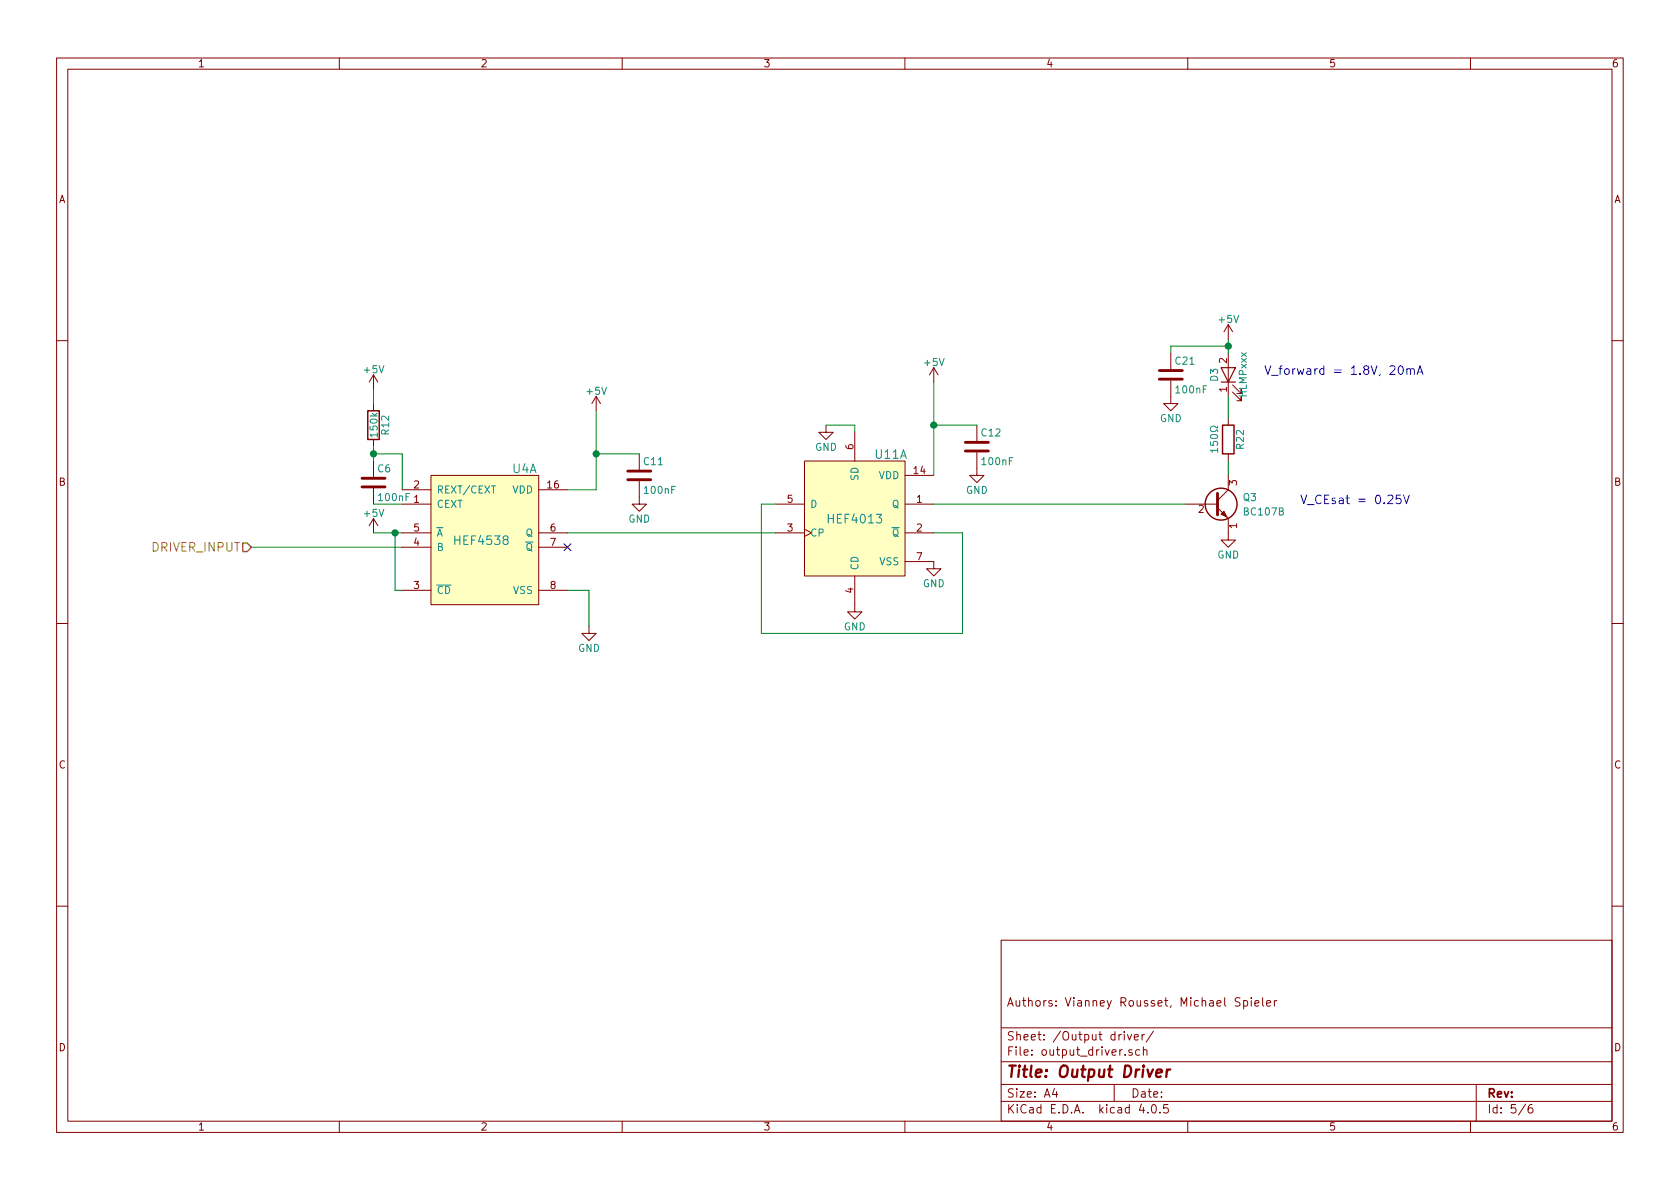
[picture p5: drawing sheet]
EESchema Schematic File Version 2
LIBS:IRemote-rescue
LIBS:hef4526b
LIBS:switches
LIBS:power
LIBS:device
LIBS:transistors
LIBS:conn
LIBS:linear
LIBS:regul
LIBS:74xx
LIBS:cmos4000
LIBS:adc-dac
LIBS:memory
LIBS:xilinx
LIBS:microcontrollers
LIBS:dsp
LIBS:microchip
LIBS:analog_switches
LIBS:motorola
LIBS:texas
LIBS:intel
LIBS:audio
LIBS:interface
LIBS:digital-audio
LIBS:philips
LIBS:display
LIBS:cypress
LIBS:siliconi
LIBS:opto
LIBS:atmel
LIBS:contrib
LIBS:valves
LIBS:custom
LIBS:IRemote-cache
EELAYER 25 0
EELAYER END
$Descr A4 11693 8268
encoding utf-8
Sheet 4 6
Title "Output Driver"
Date ""
Rev ""
Comp ""
Comment1 "Authors: Vianney Rousset, Michael Spieler"
Comment2 ""
Comment3 ""
Comment4 ""
$EndDescr
Text HLabel 1750 3800 0    60   Input ~ 0
DRIVER_INPUT
$Comp
L LED-RESCUE-IRemote D3
U 1 1
P 8550 2600
F 0 "D3" H 8550 2700 50  0000 C CNN
F 1 "HLMPxxx" H 8550 2500 50  0000 C CNN
F 2 "" H 8550 2600 50  0000 C CNN
F 3 "" H 8550 2600 50  0000 C CNN
	1    8550 2600
	0    -1   -1   0   
$EndComp
$Comp
L +5V #PWR35
U 1 1
P 8550 2350
F 0 "#PWR35" H 8550 2200 50  0001 C CNN
F 1 "+5V" H 8550 2490 50  0000 C CNN
F 2 "" H 8550 2350 50  0000 C CNN
F 3 "" H 8550 2350 50  0000 C CNN
	1    8550 2350
	1    0    0    -1  
$EndComp
$Comp
L GND #PWR36
U 1 1
P 8550 3700
F 0 "#PWR36" H 8550 3450 50  0001 C CNN
F 1 "GND" H 8550 3550 50  0000 C CNN
F 2 "" H 8550 3700 50  0000 C CNN
F 3 "" H 8550 3700 50  0000 C CNN
	1    8550 3700
	1    0    0    -1  
$EndComp
$Comp
L R R22
U 1 1
P 8550 3050
F 0 "R22" V 8630 3050 50  0000 C CNN
F 1 "150Ω" V 8450 3050 50  0000 C CNN
F 2 "" V 8480 3050 50  0000 C CNN
F 3 "" H 8550 3050 50  0000 C CNN
	1    8550 3050
	1    0    0    -1  
$EndComp
Wire Wire Line
	8550 3200 8550 3300
Wire Wire Line
	8550 2350 8550 2450
Wire Wire Line
	8550 2750 8550 2900
Text Notes 8800 2600 0    60   ~ 0
V_forward = 1.8V, 20mA
$Comp
L Q_NPN_EBC Q3
U 1 1
P 8450 3500
F 0 "Q3" H 8650 3550 50  0000 L CNN
F 1 "BC107B" H 8650 3450 50  0000 L CNN
F 2 "" H 8650 3600 50  0000 C CNN
F 3 "" H 8450 3500 50  0000 C CNN
	1    8450 3500
	1    0    0    -1  
$EndComp
Text Notes 9050 3500 0    60   ~ 0
V_CEsat = 0.25V
$Comp
L C C6
U 1 1
P 2600 3350
F 0 "C6" H 2625 3450 50  0000 L CNN
F 1 "100nF" H 2625 3250 50  0000 L CNN
F 2 "" H 2638 3200 50  0000 C CNN
F 3 "" H 2600 3350 50  0000 C CNN
	1    2600 3350
	1    0    0    -1  
$EndComp
Wire Wire Line
	2800 3500 2600 3500
$Comp
L R R12
U 1 1
P 2600 2950
F 0 "R12" V 2680 2950 50  0000 C CNN
F 1 "150k" V 2600 2950 50  0000 C CNN
F 2 "" V 2530 2950 50  0000 C CNN
F 3 "" H 2600 2950 50  0000 C CNN
	1    2600 2950
	1    0    0    -1  
$EndComp
Wire Wire Line
	2600 2800 2600 2600
$Comp
L +5V #PWR24
U 1 1
P 2600 2700
F 0 "#PWR24" H 2600 2550 50  0001 C CNN
F 1 "+5V" H 2600 2840 50  0000 C CNN
F 2 "" H 2600 2700 50  0000 C CNN
F 3 "" H 2600 2700 50  0000 C CNN
	1    2600 2700
	1    0    0    -1  
$EndComp
$Comp
L +5V #PWR27
U 1 1
P 4150 2850
F 0 "#PWR27" H 4150 2700 50  0001 C CNN
F 1 "+5V" H 4150 2990 50  0000 C CNN
F 2 "" H 4150 2850 50  0000 C CNN
F 3 "" H 4150 2850 50  0000 C CNN
	1    4150 2850
	1    0    0    -1  
$EndComp
Wire Wire Line
	4150 3400 3950 3400
Wire Wire Line
	4150 2850 4150 3400
Wire Wire Line
	2800 3800 1750 3800
$Comp
L +5V #PWR25
U 1 1
P 2600 3700
F 0 "#PWR25" H 2600 3550 50  0001 C CNN
F 1 "+5V" H 2600 3840 50  0000 C CNN
F 2 "" H 2600 3700 50  0000 C CNN
F 3 "" H 2600 3700 50  0000 C CNN
	1    2600 3700
	1    0    0    -1  
$EndComp
$Comp
L GND #PWR26
U 1 1
P 4100 4350
F 0 "#PWR26" H 4100 4100 50  0001 C CNN
F 1 "GND" H 4100 4200 50  0000 C CNN
F 2 "" H 4100 4350 50  0000 C CNN
F 3 "" H 4100 4350 50  0000 C CNN
	1    4100 4350
	1    0    0    -1  
$EndComp
Wire Wire Line
	3950 4100 4100 4100
Wire Wire Line
	4100 4100 4100 4350
NoConn ~ 3950 3800
$Comp
L HEF4013 U11
U 1 1
P 5950 3600
F 0 "U11" H 6200 4050 60  0000 C CNN
F 1 "HEF4013" H 5950 3600 60  0000 C CNN
F 2 "" H 6000 3550 60  0001 C CNN
F 3 "" H 6000 3550 60  0001 C CNN
	1    5950 3600
	1    0    0    -1  
$EndComp
Wire Wire Line
	5300 4400 6700 4400
Wire Wire Line
	6700 4400 6700 3700
Wire Wire Line
	6700 3700 6500 3700
$Comp
L C C11
U 1 1
P 4450 3300
F 0 "C11" H 4475 3400 50  0000 L CNN
F 1 "100nF" H 4475 3200 50  0000 L CNN
F 2 "" H 4488 3150 50  0000 C CNN
F 3 "" H 4450 3300 50  0000 C CNN
	1    4450 3300
	1    0    0    -1  
$EndComp
Wire Wire Line
	4450 3150 4150 3150
Connection ~ 4150 3150
$Comp
L GND #PWR28
U 1 1
P 4450 3450
F 0 "#PWR28" H 4450 3200 50  0001 C CNN
F 1 "GND" H 4450 3300 50  0000 C CNN
F 2 "" H 4450 3450 50  0000 C CNN
F 3 "" H 4450 3450 50  0000 C CNN
	1    4450 3450
	1    0    0    -1  
$EndComp
$Comp
L C C12
U 1 1
P 6800 3100
F 0 "C12" H 6825 3200 50  0000 L CNN
F 1 "100nF" H 6825 3000 50  0000 L CNN
F 2 "" H 6838 2950 50  0000 C CNN
F 3 "" H 6800 3100 50  0000 C CNN
	1    6800 3100
	1    0    0    -1  
$EndComp
Wire Wire Line
	5400 3500 5300 3500
Wire Wire Line
	5300 3500 5300 4400
$Comp
L GND #PWR32
U 1 1
P 6500 3900
F 0 "#PWR32" H 6500 3650 50  0001 C CNN
F 1 "GND" H 6500 3750 50  0000 C CNN
F 2 "" H 6500 3900 50  0000 C CNN
F 3 "" H 6500 3900 50  0000 C CNN
	1    6500 3900
	1    0    0    -1  
$EndComp
$Comp
L GND #PWR33
U 1 1
P 6800 3250
F 0 "#PWR33" H 6800 3000 50  0001 C CNN
F 1 "GND" H 6800 3100 50  0000 C CNN
F 2 "" H 6800 3250 50  0000 C CNN
F 3 "" H 6800 3250 50  0000 C CNN
	1    6800 3250
	1    0    0    -1  
$EndComp
Wire Wire Line
	6800 2950 6500 2950
Wire Wire Line
	6500 2650 6500 3300
Connection ~ 6500 2950
$Comp
L +5V #PWR31
U 1 1
P 6500 2650
F 0 "#PWR31" H 6500 2500 50  0001 C CNN
F 1 "+5V" H 6500 2790 50  0000 C CNN
F 2 "" H 6500 2650 50  0000 C CNN
F 3 "" H 6500 2650 50  0000 C CNN
	1    6500 2650
	1    0    0    -1  
$EndComp
Wire Wire Line
	3950 3700 5400 3700
Wire Wire Line
	6500 3500 8250 3500
Wire Wire Line
	2600 3100 2600 3200
Wire Wire Line
	2800 3400 2800 3150
Wire Wire Line
	2800 3150 2600 3150
Connection ~ 2600 3150
$Comp
L HEF4538 U4
U 1 1
P 3350 3750
F 0 "U4" H 3650 4250 60  0000 C CNN
F 1 "HEF4538" H 3350 3750 60  0000 C CNN
F 2 "" H 3450 3700 60  0001 C CNN
F 3 "" H 3450 3700 60  0001 C CNN
	1    3350 3750
	1    0    0    -1  
$EndComp
Wire Wire Line
	2750 4100 2800 4100
Wire Wire Line
	2600 3700 2800 3700
Wire Wire Line
	2750 4100 2750 3700
Connection ~ 2750 3700
$Comp
L GND #PWR30
U 1 1
P 5950 4200
F 0 "#PWR30" H 5950 3950 50  0001 C CNN
F 1 "GND" H 5950 4050 50  0000 C CNN
F 2 "" H 5950 4200 50  0000 C CNN
F 3 "" H 5950 4200 50  0000 C CNN
	1    5950 4200
	1    0    0    -1  
$EndComp
$Comp
L GND #PWR29
U 1 1
P 5750 2950
F 0 "#PWR29" H 5750 2700 50  0001 C CNN
F 1 "GND" H 5750 2800 50  0000 C CNN
F 2 "" H 5750 2950 50  0000 C CNN
F 3 "" H 5750 2950 50  0000 C CNN
	1    5750 2950
	1    0    0    -1  
$EndComp
Wire Wire Line
	5750 2950 5950 2950
Wire Wire Line
	5950 2950 5950 3000
$Comp
L C C21
U 1 1
P 8150 2600
F 0 "C21" H 8175 2700 50  0000 L CNN
F 1 "100nF" H 8175 2500 50  0000 L CNN
F 2 "" H 8188 2450 50  0000 C CNN
F 3 "" H 8150 2600 50  0000 C CNN
	1    8150 2600
	1    0    0    -1  
$EndComp
Wire Wire Line
	8150 2450 8150 2400
Wire Wire Line
	8150 2400 8550 2400
Connection ~ 8550 2400
$Comp
L GND #PWR34
U 1 1
P 8150 2750
F 0 "#PWR34" H 8150 2500 50  0001 C CNN
F 1 "GND" H 8150 2600 50  0000 C CNN
F 2 "" H 8150 2750 50  0000 C CNN
F 3 "" H 8150 2750 50  0000 C CNN
	1    8150 2750
	1    0    0    -1  
$EndComp
$EndSCHEMATC
